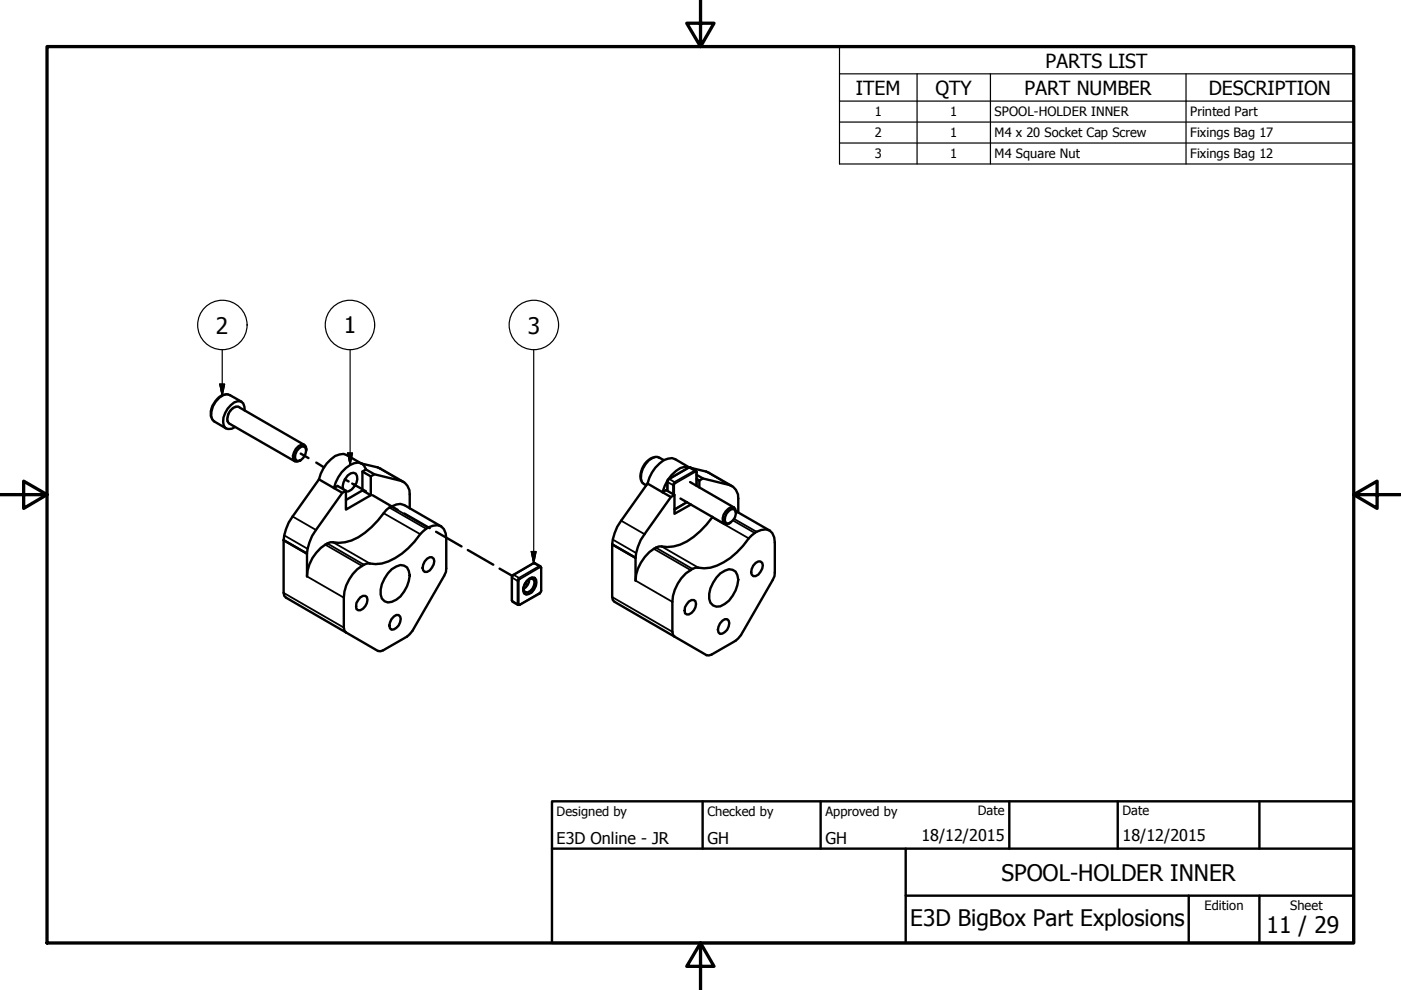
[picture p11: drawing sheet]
<svg xmlns="http://www.w3.org/2000/svg" width="297mm" height="210mm" viewBox="0 0 297 210" stroke-linecap="round" stroke-linejoin="round" font-family="sans-serif">
<!-- layer: Tweak Trail (ISO) -->
<path d="M63.8 96.2l1.6 .9M67.1 98.1l1.6 1M73.1 101.6l.8 .5M74.7 102.5l.7 .5M74.9 102.7l2.7 1.5M79 105l5.3 3.1M85.7 108.9l5.4 3.1M92.5 112.7l5.4 3.2M99.2 116.6l5.4 3.1M105.9 120.6l2.7 1.5M111.4 123.7h.1M111.5 123.8l.1 .1" fill="none" stroke="#000" stroke-width=".51"/>
<!-- layer: Visible (ISO) -->
<g fill="none" stroke="#000" stroke-width=".51">
<path d="M45.5 89.4l2.4 1.4M48.6 89.8l13.9 8M48.8 83.8l2.4 1.4M50.7 86.3l13.8 8M51.9 87l-.1-.8-.2-.7a1.7 1.7 0 0 0-2.6 .4 4.7 4.7 0 0 0-1.6 4.3 1.48 1.48 0 0 0 2.4 .3M63.4 95l.6-.3h.5a1.71 1.71 0 0 1-.2 2.4l-.5 .5-.6 .2-.5-.2a2.15 2.15 0 0 1 .7-2.6zM65 95.5l-.2-.8-.3-.4a2.57 2.57 0 0 0-2.3 3l.3 .5 .4 .1 .9-.3M73.5 96.5a3.1 3.1 0 0 0-3.3 .9 8.1 8.1 0 0 0-2.6 4.2l-5.6 7.9a10.1 10.1 0 0 0-1.9 5v11.2l.2 .6 .3 .4M76.6 98.3l4 1M139.8 97.1l1 .5M143.2 97.4a3.1 3.1 0 0 0-3.4 .9 8.1 8.1 0 0 0-2.5 4.2l-5.6 7.9a10.1 10.1 0 0 0-1.9 5v11.2l.1 .6 .4 .4M146.6 99.2l3.7 1"/>
<path d="M78.4 119.5h-.6l-.6 .2M136.6 102.7l.4 .2M144.3 105.7l9.3 5.4M146.3 102.2l9.3 5.4M154.6 108.3l.5-.4 .5 .1a1.64 1.64 0 0 1-.2 2.3l-.6 .5-.5 .2-.4-.2a2.15 2.15 0 0 1 .7-2.5zM156 108.7l-.1-.8-.3-.4a2.4 2.4 0 0 0-2.4 2.4l.1 .7 .2 .4 .6 .2 .7-.4M83.1 120.7l.9-.6a1.73 1.73 0 0 1 2.7 1 6 6 0 0 1-1.8 5.4 2.95 2.95 0 0 1-3.4 1 3 3 0 0 1-.5-3.6l1.2-2.3zM111.7 123.2l1.1-.8 .5 .1a1.94 1.94 0 0 1-.1 2.5l-.5 .6-.6 .4-.5 .1-.5-.3a2.29 2.29 0 0 1 .6-2.6zM111.7 123.2l.6-.4 .5-.1 .4 .2a2.13 2.13 0 0 1-1.4 2.7h-.4l-.3-.4 .2-1.3zM112.2 122.8a2.4 2.4 0 0 1-1.2 2.1M148.1 120.4h-.7l-.6 .2M152.7 121.6l1-.6a1.73 1.73 0 0 1 2.6 1 6 6 0 0 1-1.7 5.4l-.9 .7a1.91 1.91 0 0 1-2 .5 1.91 1.91 0 0 1-1.3-1.6 6.5 6.5 0 0 1 2.3-5.4z"/>
</g>
<!-- layer: Border (ISO) -->
<g fill="none" stroke="#000" stroke-width=".38">
<path d="M48.8 83.8l-.7-.2a4.4 4.4 0 0 0-3.1 5.3l.5 .5M50.7 86.3a2.32 2.32 0 0 0-2.1 3.5M50.9 86.5l-.4-.4a2.4 2.4 0 0 0-2.4 2.5v.7l.4 .5 .4 .2M80.1 99.1l4.9 2.9M139.8 97.1l-.6-.2a4.4 4.4 0 0 0-3.1 5.3l.5 .5M146 99.1h.4M147.5 99.7l-.2 .1 .1 .2M149.7 100l5 2.8M60.3 113.5l4.9 2.9M62 109.5l5 2.9M69 115.5l7.8 4.5M69.4 115.2l7.8 4.5"/>
<path d="M70.6 115l7.8 4.5M81.3 108.8l7.8 4.5M82.5 107.6l7.9 4.5M83 107.4l7.7 4.5M113.1 119.4h.3M129.9 114.4l5 2.9M131.7 110.4l5 2.9M138.6 116.4l7.8 4.5M139.1 116.1l7.7 4.5M140.3 115.9l7.8 4.5M141.8 101.6h.1l-.4 .6v-.1M141.9 101.6l4.2-2.4 1.2 .6-4.3 2.4z"/>
<path d="M142.7 102.8l-1.2-.6v1.9M142.7 102.8v1.9M142.9 102.8v2.1M143 107.9h.2l-.1 .1M143 102.2l.2 .3-.4 .4-.1-.1v-.3zM145.6 106.5l-2.4 1.4M147.4 100h.2v.2l.1-.2M147.4 100l-4.2 2.5M147.6 100.2v2.8M151 109.7l7.7 4.4M155.4 110.3l4.6 2.7M155.6 110l4.8 2.7"/>
<path d="M60.1 125.7l12.8 7.4M65.1 122.2l7.8 4.5M108.5 127.3l.2 .3M108.6 122.5l1.1 .7v4.9l-1.1-.7zM108.8 121.9l-.3 .5M108.9 121.9l4.3-2.5 1.1 .7-4.3 2.4zM109.8 128.2l-.1-.1 .5 .1M109.8 122.8l.2-.3 .2 .3-.2 .4h-.3zM110 123.2v4.9M114.4 120.3l.3 .1M114.4 120.3l-4.2 2.5M114.4 125.7l-4.2 2.5"/>
<path d="M114.6 120.1h-.3l.1 .2M114.7 120.4v4.9M114.7 125.3l-.3 .5M129.8 126.6l12.8 7.4M134.7 123.1l7.9 4.5"/>
</g>
<g fill="none" stroke="#000" stroke-width=".51">
<path d="M48.8 83.8a2.81 2.81 0 0 0-3.5 1.8 2.9 2.9 0 0 0 .2 3.8M73.5 96.5l3.2 1.8M76.8 100l1.8 1M77.6 99.5l1.8 1.1M77.6 99.5a1.77 1.77 0 0 0-2.5-1.3 7.2 7.2 0 0 0-4.3 5.3l.8-.5 1.7 1M77.6 99.5l-.8 .5v4l-3.5 2M80.6 99.3l5 2.9M139.8 97.1a2.59 2.59 0 0 0-3.1 1.2 3.7 3.7 0 0 0-.5 4.1l.4 .3M143.2 97.4l2.9 1.7-.8-.1a6.2 6.2 0 0 0-4.4 4.1l-.4 1.3 .7-.5 1.8 1M67.6 101.6l5 2.9M72.8 103.7a3.1 3.1 0 0 1 2.1-3.5 1.42 1.42 0 0 1 .7 2.2 2.6 2.6 0 0 1-2.3 1.8M76.8 104l1.8 1"/>
<path d="M77.2 119.7a8.4 8.4 0 0 0-4.3 7v6.4l.1 .6 .3 .4M78.4 119.5a9.6 9.6 0 0 0 8.2-3.3l1.3-1.4a7.2 7.2 0 0 1 3.9-3.3 1.98 1.98 0 0 1 2.7 1.6l.1 1v6.4v.8l-.4 .8-6.8 11.7-.5 .7-.6 .5-5.1 2.9-.6 .2-.5-.1-19.5-11.3M86.9 107.8v-3a2.81 2.81 0 0 0-1.9-2.8l-5.6-1.4-.8 .4v4l-5.3 3v-4l-.7 .5-5.6 7.9a10.1 10.1 0 0 0-1.9 5l-5-2.9 5 2.9v4.8a8.3 8.3 0 0 1 4.9-7.2 8.9 8.9 0 0 0 7.4-2.1 24.6 24.6 0 0 0 4.5-4.8 5.8 5.8 0 0 1 3-1.3l.8 .3 7.8 4.5M90.6 118.5l.5-.4h.5a1.42 1.42 0 0 1 0 2.3l-.5 .5-.5 .4h-.6a1.55 1.55 0 0 1 0-2.3zM137.3 102.5l4.9 2.9M145.7 106.5l-2.7 1.5M146.5 107l-3.5 1.9v-4l-.8 .5-5.5 7.9a10.1 10.1 0 0 0-2 5l-4.9-2.9 4.9 2.9v4.8a8.3 8.3 0 0 1 5-7.2 8.9 8.9 0 0 0 7.4-2.1 19.1 19.1 0 0 0 4-4.2M147.7 103v-3l-.2-.3-1.1-.6h-.4l-4.5 2.7v2.2M147.7 100.7l1.3 .7M147.7 101.5l.6 .4M148.3 103.3v-1.4l.7-.5 5.7 1.4a2.81 2.81 0 0 1 1.8 2.9v3M150.3 100.2l5 2.9"/>
<path d="M156 108.4l7.2 4.1M160.2 119.4l.6-.4h.4a1.42 1.42 0 0 1 0 2.3l-.4 .5-.6 .3h-.5a1.55 1.55 0 0 1 0-2.2zM76.4 126.7l.6-.4h.5a1.48 1.48 0 0 1 0 2.2l-.5 .6-.6 .3h-.5l-.3-.3a2.31 2.31 0 0 1 .8-2.4zM83.5 130.7l.5-.3h.5a1.55 1.55 0 0 1 0 2.2l-1 .8-.5 .1a1.57 1.57 0 0 1 0-2.2zM108.6 122.1l4.5-2.7h.3l1.2 .7 .1 .3v4.9l-.1 .3-.2 .2-4.2 2.4h-.4l-1.1-.6-.2-.3zM146 127.5l.6-.3h.5a1.48 1.48 0 0 1 0 2.2l-.5 .6-.6 .3h-.4l-.4-.3a2.31 2.31 0 0 1 .8-2.5zM146.8 120.6a8.4 8.4 0 0 0-4.2 7v6.4l.1 .6 .3 .4M148.1 120.4a9.6 9.6 0 0 0 8.1-3.3l1.3-1.4a7.2 7.2 0 0 1 3.9-3.3 1.98 1.98 0 0 1 2.7 1.6l.2 1v6.4l-.1 .7-.4 .9-6.7 11.7-.6 .7-.5 .5-5.1 2.9-.6 .2-.5-.1-19.5-11.3M153.2 131.6l.5-.3h.5a1.55 1.55 0 0 1 0 2.2l-1 .8-.5 .1a1.57 1.57 0 0 1 0-2.2z"/>
</g>
<!-- layer: Symbol (ISO) -->
<g fill="none" stroke="#000" stroke-width=".25">
<path d="M178 15.7v-5.8h109v5.8M178 15.7h109v5.7M178 15.7v19.1h109v-13.4M194.4 15.7v19.1M210 15.7v19.1M251.5 15.7v19.1M178 21.4h109M178 25.9h109M178 30.3h109M47.1 74.1v9.8M74.2 74.1v24.5M113.2 74.1v45.3"/>
<path d="M46.6 81.4h1l-.5 2.5zM73.7 96h1l-.5 2.6zM112.6 116.9h1.1l-.5 2.5z"/>
<circle cx="47.1" cy="68.9" r="5.2"/>
<circle cx="74.2" cy="68.9" r="5.2"/>
<circle cx="113.2" cy="68.9" r="5.2"/>
</g>
<!-- layer: Border (ISO) -->
<path d="M148.5 -.1v10l-2.9-5h5.8l-2.9 5M10 9.9h277v190h-277zM0 104.9h10l-5-2.9v5.8l5-2.9M287 104.9l5 2.9v-5.8l-5 2.9h10M148.5 199.9l2.9 5h-5.8l2.9-5v10" fill="none" stroke="#000" stroke-width=".7"/>
<!-- layer: Title (ISO) -->
<path d="M117 169.9h170v30h-170zM117 179.9h170M149 169.9v10M174 169.9v10M192 179.9v20M214 169.9v10M237 169.9v10M267 169.9v10M192 189.9h95M252 189.9v10M267 189.9v10" fill="none" stroke="#000" stroke-width=".51"/>
<!-- layer: Symbol (ISO) -->
<path d="M46.6 81.4l.5 2.5zM46.6 81.4h1l-.5 2.5zM73.7 96l.5 2.6zM73.7 96h1l-.5 2.6zM112.6 116.9l.6 2.5zM112.6 116.9h1.1l-.5 2.5z" fill="#000" stroke="#000" stroke-width=".25"/>
<g font-size="4.8">
<text x="45.8" y="70.7">2</text>
<text x="72.9" y="70.6">1</text>
<text x="111.9" y="70.7">3</text>
<text x="212.3" y="186.7">SPOOL-HOLDER INNER</text>
<text x="193" y="196.3">E3D BigBox Part Explosions</text>
<text x="268.5" y="197.8">11 / 29</text>
</g>
<g font-size="4.1">
<text x="221.7" y="14.3">PARTS LIST</text>
<text x="181.5" y="20">ITEM</text>
<text x="198.3" y="20.1">QTY</text>
<text x="217.2" y="20">PART NUMBER</text>
<text x="256.3" y="20.1">DESCRIPTION</text>
</g>
<g font-size="3.4">
<text x="118" y="178.9">E3D Online - JR</text>
<text x="150" y="178.9">GH</text>
<text x="175" y="178.9">GH</text>
<text x="195.4" y="178.3">18/12/2015</text>
<text x="238" y="178.3">18/12/2015</text>
</g>
<g font-size="2.7">
<text x="185.5" y="24.7">1</text>
<text x="185.5" y="29.1">2</text>
<text x="201.5" y="24.7">1</text>
<text x="201.5" y="29.1">1</text>
<text x="210.9" y="24.7">SPOOL-HOLDER INNER</text>
<text x="210.9" y="29.1">M4 x 20 Socket Cap Screw</text>
<text x="252.3" y="24.7">Printed Part</text>
<text x="252.3" y="29.1">Fixings Bag 17</text>
<text x="185.5" y="33.6">3</text>
<text x="201.5" y="33.6">1</text>
<text x="210.9" y="33.6">M4 Square Nut</text>
<text x="252.3" y="33.6">Fixings Bag 12</text>
<text x="118" y="173">Designed by</text>
<text x="150" y="173">Checked by</text>
<text x="175" y="173">Approved by</text>
<text x="207.3" y="172.9">Date</text>
<text x="238" y="172.9">Date</text>
<text x="255.4" y="193">Edition</text>
<text x="273.6" y="193">Sheet</text>
</g>
</svg>
